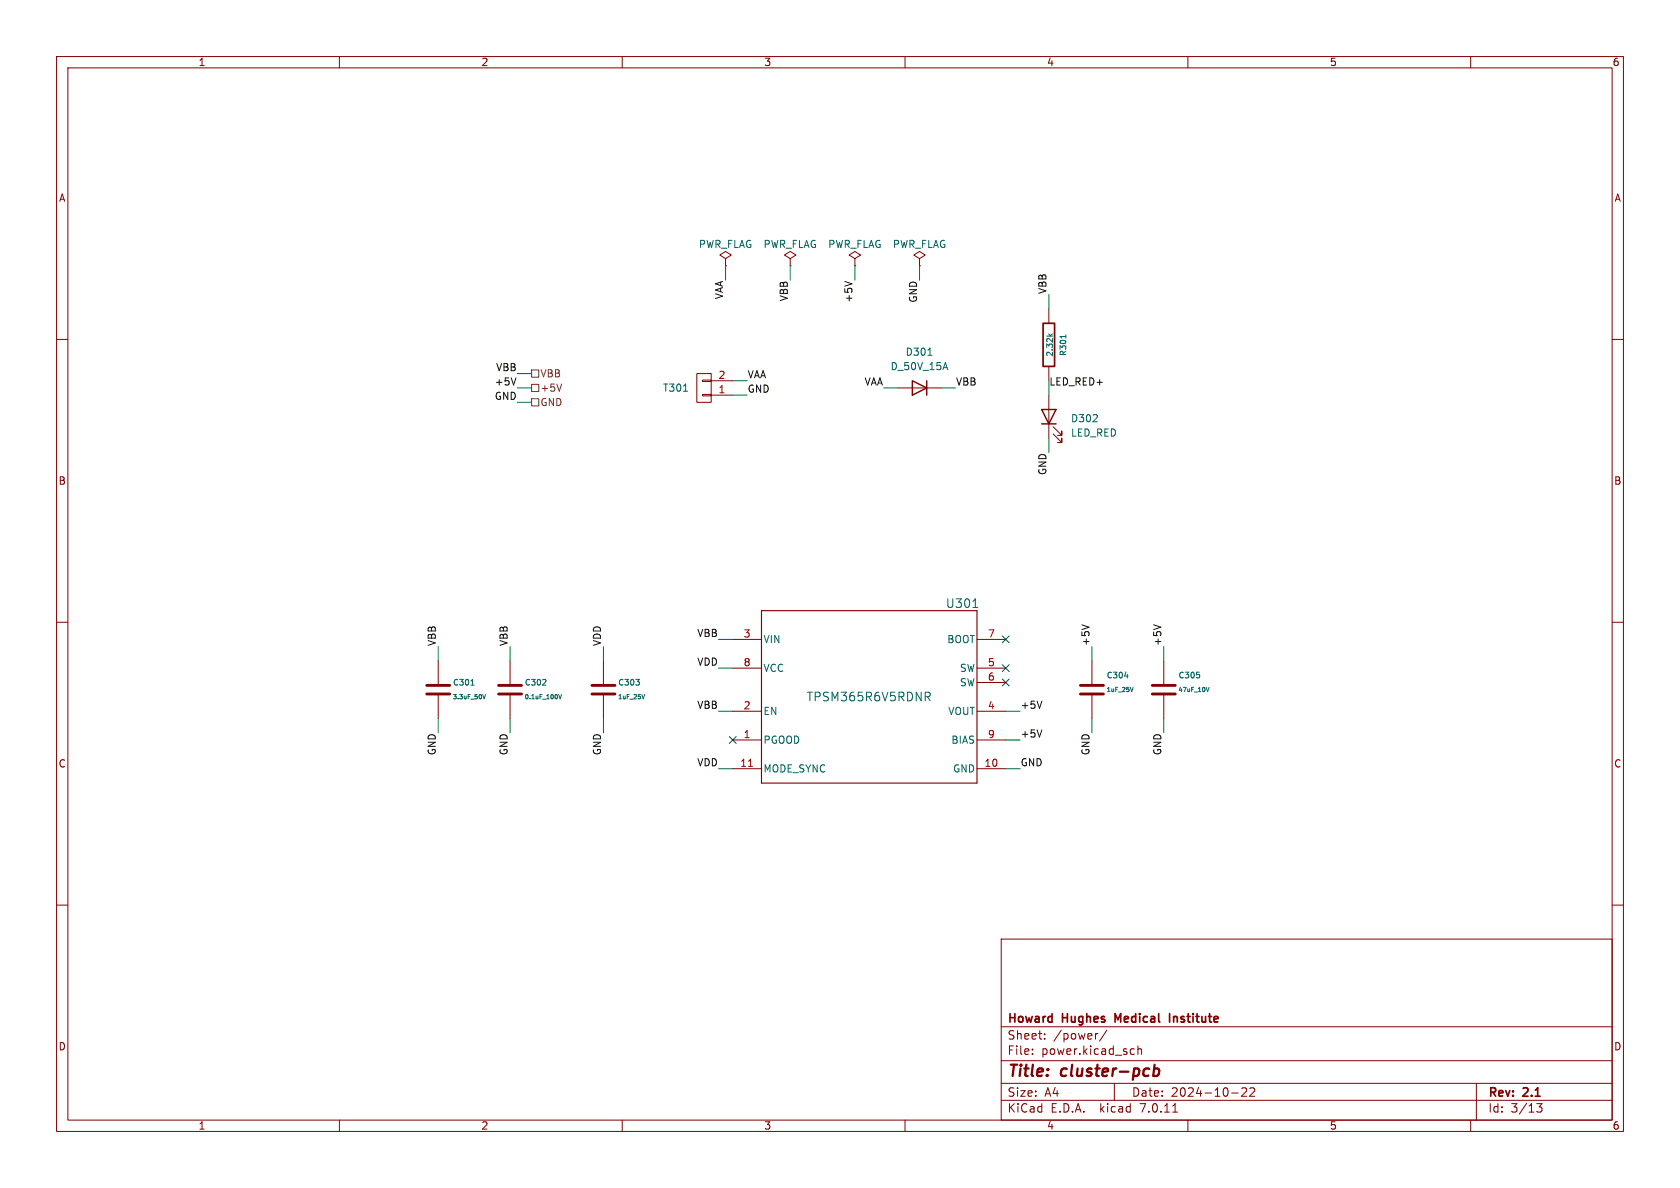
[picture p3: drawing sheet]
<svg xmlns="http://www.w3.org/2000/svg" width="297mm" height="210mm" viewBox="0 0 297 210" stroke-linecap="round" stroke-linejoin="round" font-family="sans-serif">
<g fill="none" stroke="#840000" stroke-width=".18">
<path d="M10 10h277v190h-277zM12 12h273v186h-273zM60 10v2M110 10v2M160 10v2M210 10v2M260 10v2M10 60h2M128.3 45.7l1-.6-1-.6-1 .6 1 .6v1.3M128.3 47h.1M139.7 45.7l1-.6-1-.6-1 .6 1 .6v1.3M139.7 47h.1"/>
<path d="M151.1 45.7l1-.6-1-.6-1 .6 1 .6v1.3M151.1 47h.1M162.6 45.7l1-.6-1-.6-1.1 .6 1.1 .6v1.3M162.6 47h.1M185.4 54.6v2.6M285 60h2M123.2 66h2.5v5.1h-2.5zM124.2 67.2h1.5v.2h-1.5zM124.2 69.7h1.5v.3h-1.5zM125.7 69.9h3.8M125.7 67.3h3.8M158.7 68.6h7.7"/>
<path d="M185.4 64.8v2.5M185.4 69.9v7.6M186.2 76.7l1.5 1.5v-.7v.7h-.8M186.2 75.4l1.5 1.6v-.8v.8h-.8M10 110h2M77.5 116.8v4.4M90.2 116.8v4.4M106.7 116.8v4.4M129.5 113h5.1M129.5 118.1h5.1M172.7 113h5.1M172.7 118.1h5.1"/>
<path d="M193 116.8v4.4M205.7 116.8v4.4M285 110h2M77.5 122.7v4.3M90.2 122.7v4.3M106.7 122.7v4.3M129.5 130.8h5.1M129.5 135.9h5.1M129.5 125.7h5.1M172.7 130.8h5.1M172.7 135.9h5.1M172.7 125.7h5.1"/>
<path d="M172.7 120.7h5.1M193 122.7v4.3M205.7 122.7v4.3M10 160h2M285 160h2M177 166h108v32h-108zM60 198v2M110 198v2M160 198v2M177 194.5h108M177 191.5h108M177 187.5h108"/>
<path d="M177 181.5h108M182.5 186.3v.1M182.5 185.5v.1M184.7 183.6v.1M184.7 182.8v.1M194.1 182.7l-.3 .1M195.7 182.1l-1.3 2M197 191.5v3M200.1 185.4l.4 .1M200.5 186.3l-.4 .1M201.2 185.5l.2-.1 .3 .1 .1 .9M201.2 184.9v1.5"/>
<path d="M207.3 196.6h.9M210 198v2M217.7 193.2h1.2M219.5 192.4l.6-.1 .2 .1 .1 .3-.9 1.1h.9M221 192.4l.5-.1 .2 .1 .1 .3-.9 1.1h.9M260 198v2M261 191.5v6.5M271.7 195.1h.9l-.5 .6 .4 .1v.7l-.2 .1-.6-.1"/>
</g>
<path d="M204 189l.2-.1 .6 .1 .1 .3v.5a.66 .66 0 0 1-1 .3M204.1 188.2l-.2 2" fill="none" stroke="#840000" stroke-width=".4"/>
<path d="M184.4 57.2h2v7.6h-2zM206.8 179.2v1.5M197.6 180.3l-.5-1.1v1.5" fill="none" stroke="#840000" stroke-width=".3"/>
<g fill="none" stroke="#006464" stroke-width=".18">
<path d="M185.4 59l.4 .4M186.1 59l-.4 .3M188.4 59.2v.6M120.8 69.2h.8M164 62.8h.8M167.1 64.1l.4 1.2M172 107.4h.9M198.8 119.5h.6M212 119.3v.4M83.2 121.1h.6M85.3 122.8l.3 .7 .2-.7M95.9 121.1h.6"/>
<path d="M96.5 120.2v.3M98.8 122.8l.2 .7 .3-.7M112.4 120.1h.6l-.3 .4M113 120.6v.4M114 122.8l-.3 .7M163.6 122.4h.6l.2 .3-.1 .4-.7 .1M163.9 123.2l.5 .7M200.3 121.5l-.2 .8M213.2 121.5l.3 .8 .3-.8"/>
</g>
<path d="M75.4 122.7h4.1M75.4 121.2h4.1M88.1 122.7h4.1M88.1 121.2h4.1M104.6 122.7h4.1M104.6 121.2h4.1M191 122.7h4.1M191 121.2h4.1M203.7 122.7h4.1M203.7 121.2h4.1" fill="none" stroke="#840000" stroke-width=".51"/>
<path d="M161.3 67.3l2.5 1.3-2.5 1.3zM163.8 67.3v2.6M184.1 72.4h2.6l-1.3 2.5zM184.1 74.9h2.6" fill="none" stroke="#840000" stroke-width=".25"/>
<path d="M134.6 108h38.1v30.4h-38.1z" fill="none" stroke="#840000" stroke-width=".2"/>
<path d="M132.3 135.5h.7" fill="none" stroke="#a90000" stroke-width=".18"/>
<path d="M94 67.9h1.2v1.3h-1.2zM94 70.5h1.2v1.3h-1.2zM94 65.4h1.2v1.3h-1.2zM99.3 67.9l-.4 1.3" fill="none" stroke="#725600" stroke-width=".18"/>
<path d="M149.3 49.8l1.3 .4M91.2 66.8l-.4 1.3M191.3 110.5l1.2 .4M204 110.5l1.2 .4M184.2 129l-.4 1.3M184.2 123.9l-.4 1.3" fill="none" stroke="#0f0f0f" stroke-width=".18"/>
<g fill="none" stroke="#009600" stroke-width=".18">
<path d="M128.3 47v2.5M139.7 47v2.5M151.1 47v2.5M162.6 47v2.5M185.4 52.1v2.5M91.4 68.6h2.6M91.4 66h2.6M91.4 71.1h2.6M129.5 69.9h2.6M129.5 67.3h2.6M156.2 68.6h2.5M166.4 68.6h2.5"/>
<path d="M185.4 67.3v2.6M185.4 77.5v2.5M77.5 114.3v2.5M90.2 114.3v2.5M106.7 114.3v2.5M127 113h2.5M127 118.1h2.5M193 114.3v2.5M205.7 114.3v2.5M77.5 127v2.5M90.2 127v2.5M106.7 127v2.5"/>
<path d="M127 135.9h2.5M127 125.7h2.5M177.8 135.9h2.5M177.8 125.7h2.5M177.8 130.8h2.5M193 127v2.5M205.7 127v2.5"/>
</g>
<path d="M177.2 112.4l1.2 1.2M177.2 117.5l1.2 1.2M178.4 112.4l-1.2 1.2M178.4 117.5l-1.2 1.2M128.9 130.2l1.2 1.2M130.1 130.2l-1.2 1.2M177.2 120l1.2 1.3M178.4 120l-1.2 1.3" fill="none" stroke="#000084" stroke-width=".18"/>
<g font-size="2.8" fill="#840000">
<text x="178" y="190.9">Title:</text>
<text x="187.7" y="190.9">cluster-pcb</text>
</g>
<g font-size="2.1" fill="#006464">
<text x="167.1" y="107.7">U301</text>
<text x="142.5" y="124.2">TPSM365R6V5RDNR</text>
</g>
<g font-size="2.1" fill="#840000">
<text x="178" y="184">Sheet:</text>
<text x="178" y="181.2">Howard</text>
<text x="186.2" y="184">/power/</text>
<text x="187.9" y="181.2">Hughes</text>
<text x="197.8" y="181.2">Medical</text>
<text x="208" y="181.2">Institute</text>
<text x="178" y="186.7">File:</text>
<text x="184.1" y="186.7">power.kicad_sch</text>
<text x="178" y="196.9">KiCad</text>
<text x="178" y="194.1">Size:</text>
<text x="184.7" y="194.1">A4</text>
<text x="185.7" y="196.9">E.D.A.</text>
<text x="194.6" y="196.9">kicad</text>
<text x="200" y="194.1">Date:</text>
<text x="201.8" y="196.9">7.0.11</text>
<text x="207" y="194.1">2024-10-22</text>
<text x="263" y="194.3">Rev:</text>
<text x="263" y="196.9">Id:</text>
<text x="267.1" y="196.9">3/13</text>
<text x="269.4" y="194.3">2.1</text>
</g>
<g font-size="1.8" fill="#840000">
<text x="35" y="11.9">1</text>
<text x="85" y="11.9">2</text>
<text x="135" y="11.9">3</text>
<text x="185" y="11.9">4</text>
<text x="235" y="11.9">5</text>
<text x="285" y="11.9">6</text>
<text x="10.3" y="35.9">A</text>
<text x="285.3" y="35.9">A</text>
<text x="10.3" y="85.9">B</text>
<text x="285.3" y="85.9">B</text>
<text x="10.3" y="135.9">C</text>
<text x="285.3" y="135.9">C</text>
<text x="10.3" y="185.9">D</text>
<text x="285.3" y="185.9">D</text>
<text x="35" y="199.9">1</text>
<text x="85" y="199.9">2</text>
<text x="135" y="199.9">3</text>
<text x="185" y="199.9">4</text>
<text x="235" y="199.9">5</text>
<text x="285" y="199.9">6</text>
</g>
<g font-size="1.8" fill="#006464">
<text x="123.5" y="44">PWR_FLAG</text>
<text x="134.9" y="44">PWR_FLAG</text>
<text x="146.3" y="44">PWR_FLAG</text>
<text x="157.7" y="44">PWR_FLAG</text>
<text x="157.3" y="65.6">D_50V_15A</text>
<text x="160" y="63.1">D301</text>
<text x="117.1" y="69.4">T301</text>
<text x="189.2" y="74.8">D302</text>
<text x="189.2" y="77.4">LED_RED</text>
<text x="134.9" y="113.9">VIN</text>
<text x="167.4" y="113.9">BOOT</text>
<text x="134.9" y="119">VCC</text>
<text x="169.6" y="119">SW</text>
<text x="169.6" y="121.5">SW</text>
<text x="134.9" y="131.7">PGOOD</text>
<text x="134.9" y="126.6">EN</text>
<text x="167.5" y="126.6">VOUT</text>
<text x="168.1" y="131.7">BIAS</text>
<text x="134.9" y="136.8">MODE_SYNC</text>
<text x="168.4" y="136.8">GND</text>
</g>
<g font-size="1.8" fill="#0f0f0f">
<text x="127.9" y="53" transform="rotate(-90 127.9 53)">VAA</text>
<text x="139.4" y="53.4" transform="rotate(-90 139.4 53.4)">VBB</text>
<text x="150.8" y="53.6" transform="rotate(-90 150.8 53.6)">+5V</text>
<text x="162.2" y="53.6" transform="rotate(-90 162.2 53.6)">GND</text>
<text x="185.1" y="52.1" transform="rotate(-90 185.1 52.1)">VBB</text>
<text x="87.6" y="65.7">VBB</text>
<text x="87.4" y="68.2">+5V</text>
<text x="87.4" y="70.8">GND</text>
<text x="132.1" y="69.5">GND</text>
<text x="132.1" y="67">VAA</text>
<text x="152.7" y="68.2">VAA</text>
<text x="168.9" y="68.2">VBB</text>
<text x="185.4" y="68.2">LED_RED+</text>
<text x="185.1" y="84.1" transform="rotate(-90 185.1 84.1)">GND</text>
<text x="123.2" y="112.7">VBB</text>
<text x="77.1" y="114.3" transform="rotate(-90 77.1 114.3)">VBB</text>
<text x="89.8" y="114.3" transform="rotate(-90 89.8 114.3)">VBB</text>
<text x="106.3" y="114.3" transform="rotate(-90 106.3 114.3)">VDD</text>
<text x="123.2" y="117.8">VDD</text>
<text x="192.7" y="114.3" transform="rotate(-90 192.7 114.3)">+5V</text>
<text x="205.4" y="114.3" transform="rotate(-90 205.4 114.3)">+5V</text>
<text x="123.2" y="125.4">VBB</text>
<text x="180.3" y="125.4">+5V</text>
<text x="180.3" y="130.5">+5V</text>
<text x="77.1" y="133.6" transform="rotate(-90 77.1 133.6)">GND</text>
<text x="89.8" y="133.6" transform="rotate(-90 89.8 133.6)">GND</text>
<text x="106.3" y="133.6" transform="rotate(-90 106.3 133.6)">GND</text>
<text x="123.2" y="135.5">VDD</text>
<text x="180.3" y="135.5">GND</text>
<text x="192.7" y="133.6" transform="rotate(-90 192.7 133.6)">GND</text>
<text x="205.4" y="133.6" transform="rotate(-90 205.4 133.6)">GND</text>
</g>
<g font-size="1.8" fill="#725600">
<text x="95.4" y="69.4">+5V</text>
<text x="95.4" y="72">GND</text>
<text x="95.4" y="66.9">VBB</text>
</g>
<g font-size="1.8" fill="#a90000">
<text x="126.9" y="69.6">1</text>
<text x="126.9" y="67.1">2</text>
<text x="131.4" y="112.8">3</text>
<text x="174.6" y="112.8">7</text>
<text x="131.4" y="117.9">8</text>
<text x="174.6" y="117.9">5</text>
<text x="131.4" y="125.5">2</text>
<text x="174.6" y="125.5">4</text>
<text x="174.6" y="120.4">6</text>
<text x="131.4" y="130.6">1</text>
<text x="174.6" y="130.6">9</text>
<text x="130.8" y="135.6">11</text>
<text x="173.9" y="135.6">10</text>
</g>
<g font-size="1.4" fill="#006464">
<text x="186.3" y="63.2" transform="rotate(-90 186.3 63.2)">2.32k</text>
<text x="188.7" y="63" transform="rotate(-90 188.7 63)">R301</text>
<text x="80" y="121.4">C301</text>
<text x="92.7" y="121.4">C302</text>
<text x="109.2" y="121.4">C303</text>
<text x="195.5" y="120.1">C304</text>
<text x="208.2" y="120.1">C305</text>
</g>
<g font-size="1.1" fill="#006464">
<text x="79.9" y="123.8">3.3uF_50V</text>
<text x="92.6" y="123.8">0.1uF_100V</text>
<text x="109.1" y="123.8">1uF_25V</text>
<text x="195.5" y="122.5">1uF_25V</text>
<text x="208.2" y="122.5">47uF_10V</text>
</g>
</svg>
